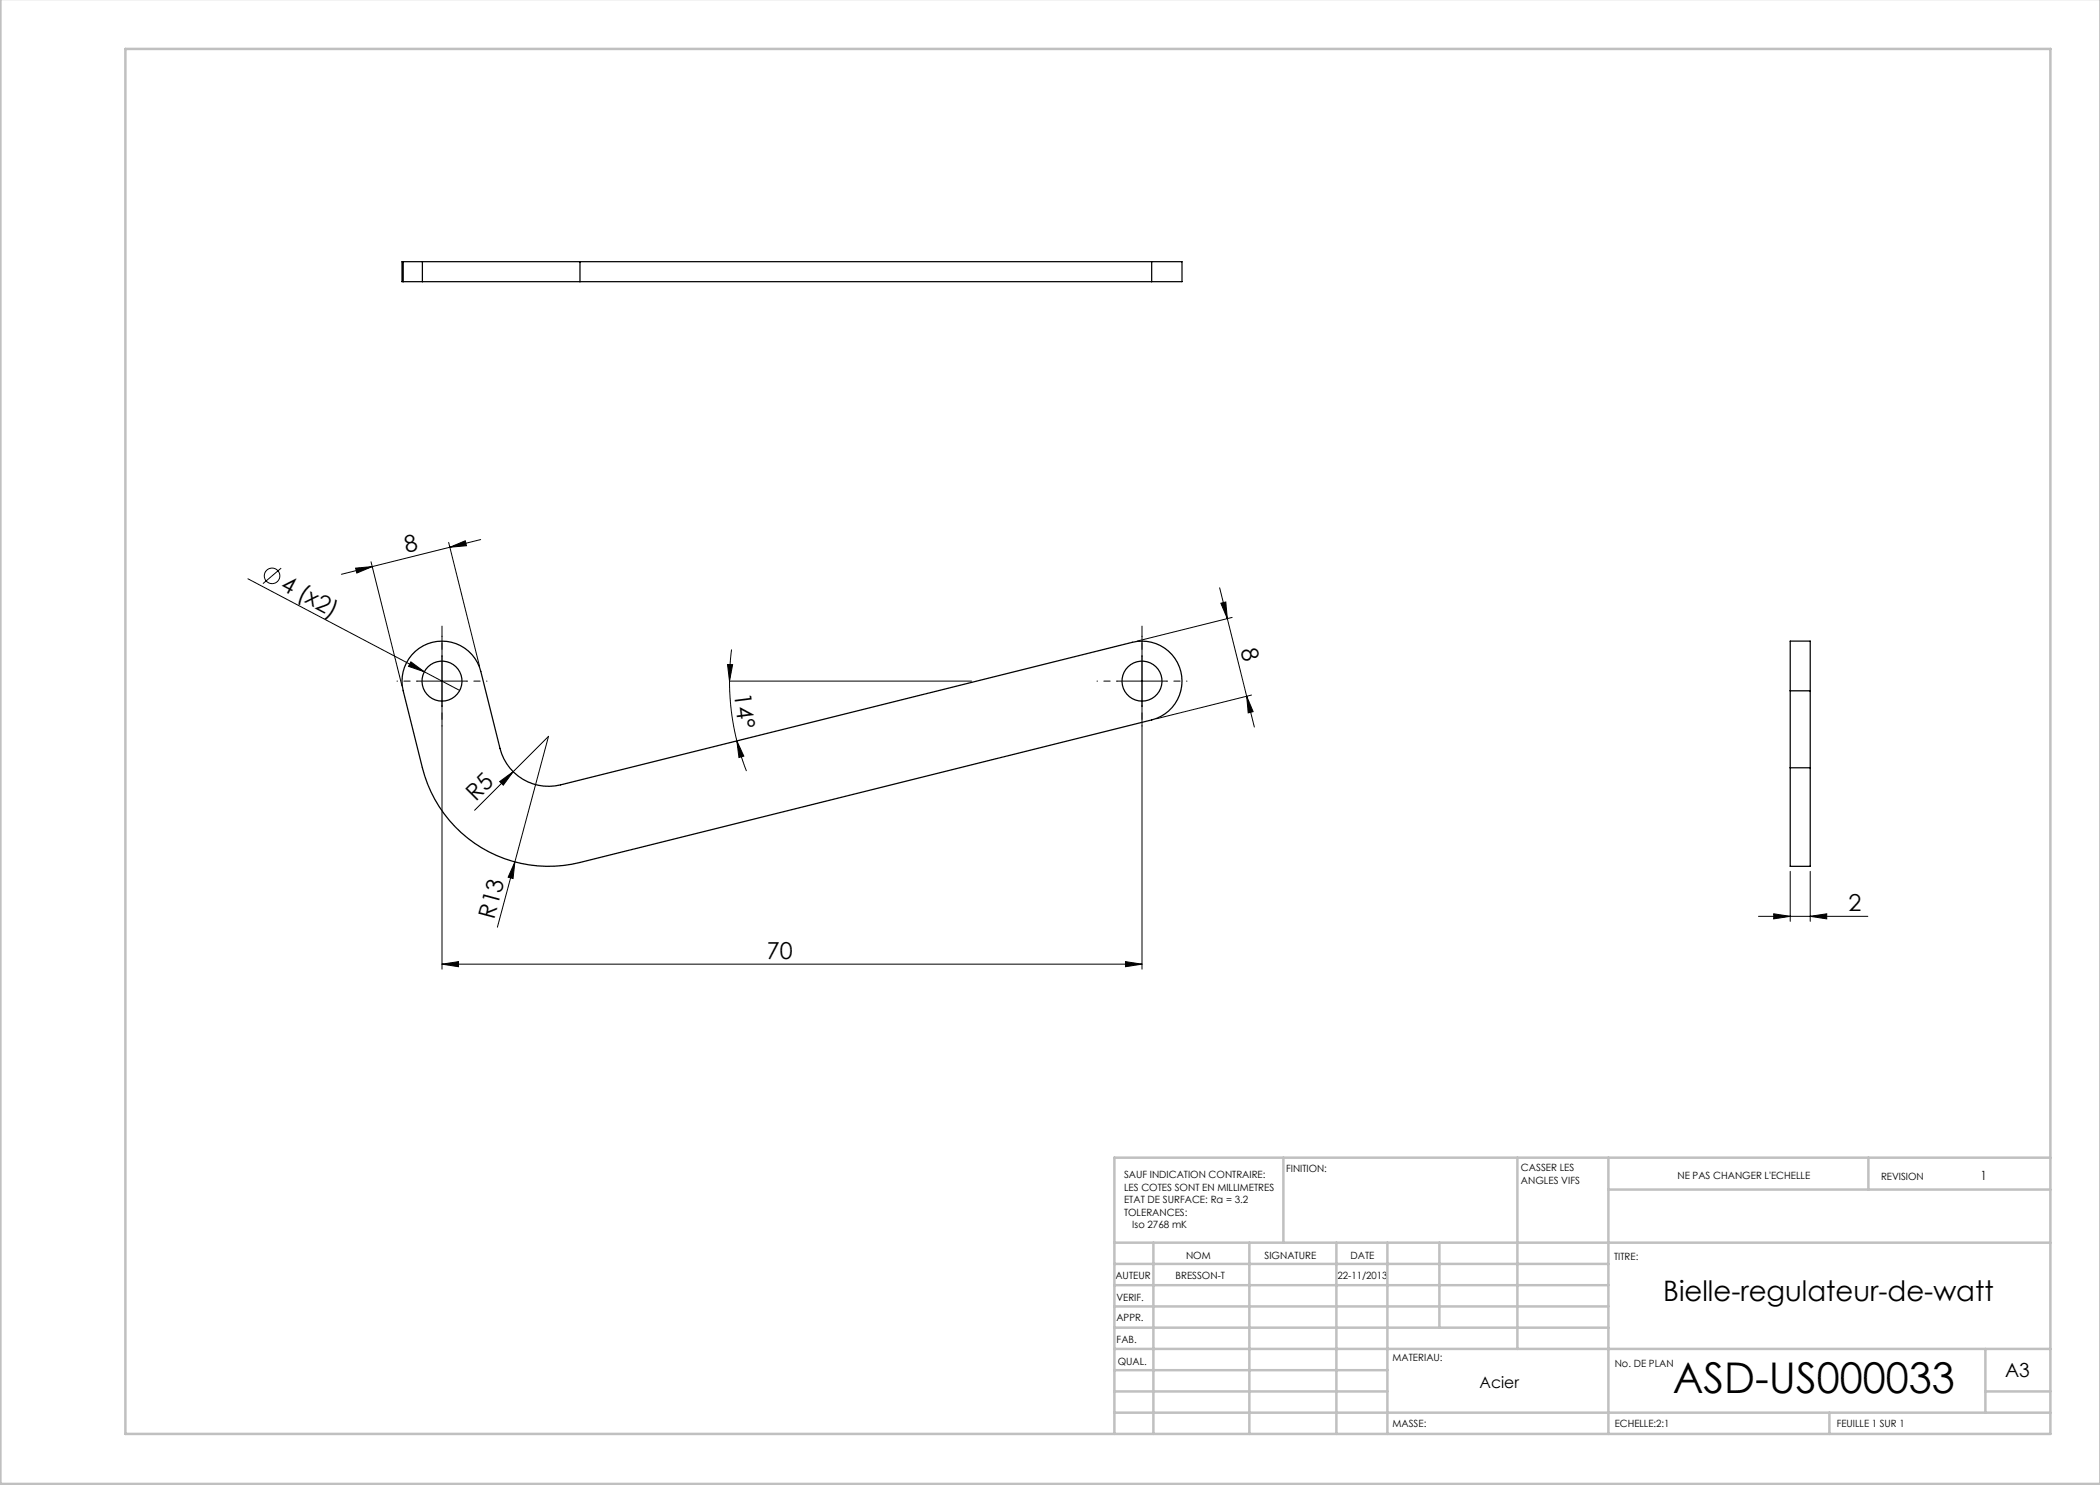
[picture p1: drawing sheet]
<svg xmlns="http://www.w3.org/2000/svg" width="420mm" height="297mm" viewBox="0 0 420 297" stroke-linecap="round" stroke-linejoin="round" font-family="sans-serif">
<g fill="none" stroke="#000" stroke-width=".2">
<path d="M49.6 115.8l35.3 18.6M56.2 113.6l-3.6 3.1M71.1 113.6l3.3-.3-3 1.3zM74.2 112.4l6.2 24.8M74.4 113.3l-6.1 1.6M89.7 108.5l6.2 24.8M90 109.5l3.1-1.3 .2 .9zM96.1 107.9l-21.7 5.4M243.9 117.6l1.6 6.1M82.2 132.4l2.7 2-3.2-1.1zM83.4 136.2h10M84.9 134.4l7 3.7"/>
<path d="M88.4 125.2v68.6M145.5 132.9h1l-.6 3.3zM145.9 136.2h48.4M145.9 136.2a49.4 49.4 0 0 0 1.5 12M146.3 129.9l-.3 3.2-.1 3.1M223.4 136.2h10M228.4 125.2v68.6M244.2 120.6l1-.2 .3 3.3zM245.5 123.7l5.4 21.7M246.4 123.5l-19 4.7M249.3 139.2l1.3 3.1-1 .3zM250.3 139l-19 4.7"/>
<path d="M99.9 156.3l2.7-2-1.9 2.7zM147.4 148.2l1.4 3-1 .3zM147.4 148.2l.8 3 1.1 3M94.9 162.1l14.8-14.8-10.2 38.1M103 172.4l-.4 3.3-1-.3zM358 174.3v10M362 174.3v10M88.4 192.8l3.3-.5v1zM88.4 192.8h140M225.1 192.3l3.3 .5-3.3 .5zM351.7 183.3h21.9M354.7 182.8l3.3 .5-3.3 .5z"/>
<path d="M362 183.3l3.3-.5v1z"/>
<circle cx="54.4" cy="115.2" r="1.56"/>
</g>
<path d="M83.4 136.2h-4M88.4 131.2v-4M93.4 136.2h4M223.4 136.2h-4M228.4 131.2v-4M233.4 136.2h4M88.4 141.2v4M228.4 141.2v4" fill="none" stroke="#000" stroke-width=".2" stroke-dasharray="30.5 1.3 1.3 1.3" stroke-dashoffset="30.4"/>
<g fill="none" stroke="#c0c0c0" stroke-width=".5">
<path d="M.1 -.1v296.9h419.9M25.1 9.8h385v277h-385zM256.7 231.5v17M303.5 231.5v38.3M321.7 231.5v55.3M321.7 237.9h88.4M373.7 231.5v6.4M410.1 231.5h-187.2v55.3M222.9 248.5h187.2M222.9 257h98.8M222.9 252.8h98.8M230.7 248.5v38.3"/>
<path d="M249.9 248.5v38.3M267.3 248.5v38.3M277.5 248.5v38.3M287.9 248.5v17M222.9 265.5h98.8M222.9 261.3h98.8M222.9 278.3h54.6M222.9 274h54.6M222.9 269.8h187.2M397.1 278.3h13M397.1 269.8v12.7M222.9 282.5h187.2"/>
<path d="M365.9 282.5v4.3"/>
</g>
<g fill="#000">
<path d="M82.2 132.4l2.7 2-3.2-1.1zM99.9 156.3l2.7-2-1.9 2.7zM103 172.4l-.4 3.3-1-.3z"/>
<path d="M90 109.5l3.1-1.3 .2 .9zM71.1 113.6l3.3-.3-3 1.3z"/>
<path d="M145.5 132.9h1l-.6 3.3zM147.4 148.2l1.4 3-1 .3z"/>
<path d="M244.2 120.6l1-.2 .3 3.3zM249.3 139.2l1.3 3.1-1 .3z"/>
<path d="M88.4 192.8l3.3-.5v1zM225.1 192.3l3.3 .5-3.3 .5z"/>
<path d="M354.7 182.8l3.3 .5-3.3 .5zM362 183.3l3.3-.5v1z"/>
</g>
<g fill="none" stroke="#000" stroke-width=".25">
<path d="M80.6 52.3h-.2v4h.2M80.6 56.3h3.9M80.6 52.3h3.9M80.6 52.3v4M84.5 56.3h31.5M84.5 52.3h31.5M84.5 52.3v4M116 52.3v4M116 56.3h114.3M116 52.3h114.3M230.3 52.3h6.1v4h-6.1M230.3 52.3v4"/>
<path d="M83.1 130.3a8 8 0 0 1 13.1 4l3.8 15.4a10 10 0 0 0 12.1 7.3l114.4-28.5a8 8 0 0 1 9.7 5.8 8 8 0 0 1-5.9 9.7l-114.3 28.5a26 26 0 0 1-31.5-18.9l-3.9-15.4a8 8 0 0 1 2.5-7.9zM358 138.2v-10h4v10M358 138.2h4M358 138.2v15.4M362 138.2v15.4M358 153.6v19.7h4v-19.7M358 153.6h4"/>
<circle cx="88.4" cy="136.2" r="4"/>
<circle cx="228.4" cy="136.2" r="4"/>
</g>
<text font-size="8.5" x="334.5" y="278.5">ASD-US000033</text>
<text font-size="5.6" x="332.7" y="260.2">Bielle-regulateur-de-watt</text>
<g font-size="4.7">
<text x="81.3" y="110.6" transform="rotate(-14 81.3 110.6)">8</text>
<text x="55.9" y="117.9" transform="rotate(28 55.9 117.9)">4 (x2)</text>
<text x="248.1" y="130" transform="rotate(76 248.1 130)">8</text>
<text x="146.9" y="138.8" transform="rotate(83 146.9 138.8)">14°</text>
<text x="95.1" y="160.4" transform="rotate(-45 95.1 160.4)">R5</text>
<text x="98.8" y="183.9" transform="rotate(-75 98.8 183.9)">R13</text>
<text x="369.7" y="182.3">2</text>
<text x="153.4" y="191.8">70</text>
</g>
<text font-size="3.9" x="401" y="275.4">A3</text>
<text font-size="3.2" x="295.9" y="277.7">Acier</text>
<text font-size="2.5" x="396.1" y="235.9">1</text>
<g font-size="2">
<text x="224.8" y="235.6">SAUF INDICATION CONTRAIRE:</text>
<text x="224.8" y="238.1">LES COTES SONT EN MILLIMETRES</text>
<text x="257.2" y="234.4">FINITION:</text>
<text x="304.2" y="234.3">CASSER LES</text>
<text x="304.2" y="236.8">ANGLES VIFS</text>
<text x="335.5" y="235.8">NE PAS CHANGER L'ECHELLE</text>
<text x="376.2" y="236">REVISION</text>
<text x="224.8" y="240.6">ETAT DE SURFACE: Ra = 3.2</text>
<text x="224.8" y="243.1">TOLERANCES:</text>
<text x="226.5" y="245.6">Iso 2768 mK</text>
<text x="237.2" y="251.8">NOM</text>
<text x="252.9" y="251.7">SIGNATURE</text>
<text x="270.1" y="251.7">DATE</text>
<text x="223.1" y="255.9">AUTEUR</text>
<text x="235.1" y="255.9">BRESSON-T</text>
<text x="267.5" y="255.7">22-11/2013</text>
<text x="322.8" y="252">TITRE:</text>
<text x="223.3" y="260.1">VERIF.</text>
<text x="223.3" y="264.2">APPR.</text>
<text x="223.3" y="268.6">FAB.</text>
<text x="223.5" y="272.9">QUAL.</text>
<text x="278.5" y="272.3">MATERIAU:</text>
<text x="323" y="273.4">No. DE PLAN</text>
<text x="278.5" y="285.3">MASSE:</text>
<text x="323" y="285.4">ECHELLE:2:1</text>
<text x="367.4" y="285.4">FEUILLE 1 SUR 1</text>
</g>
</svg>
